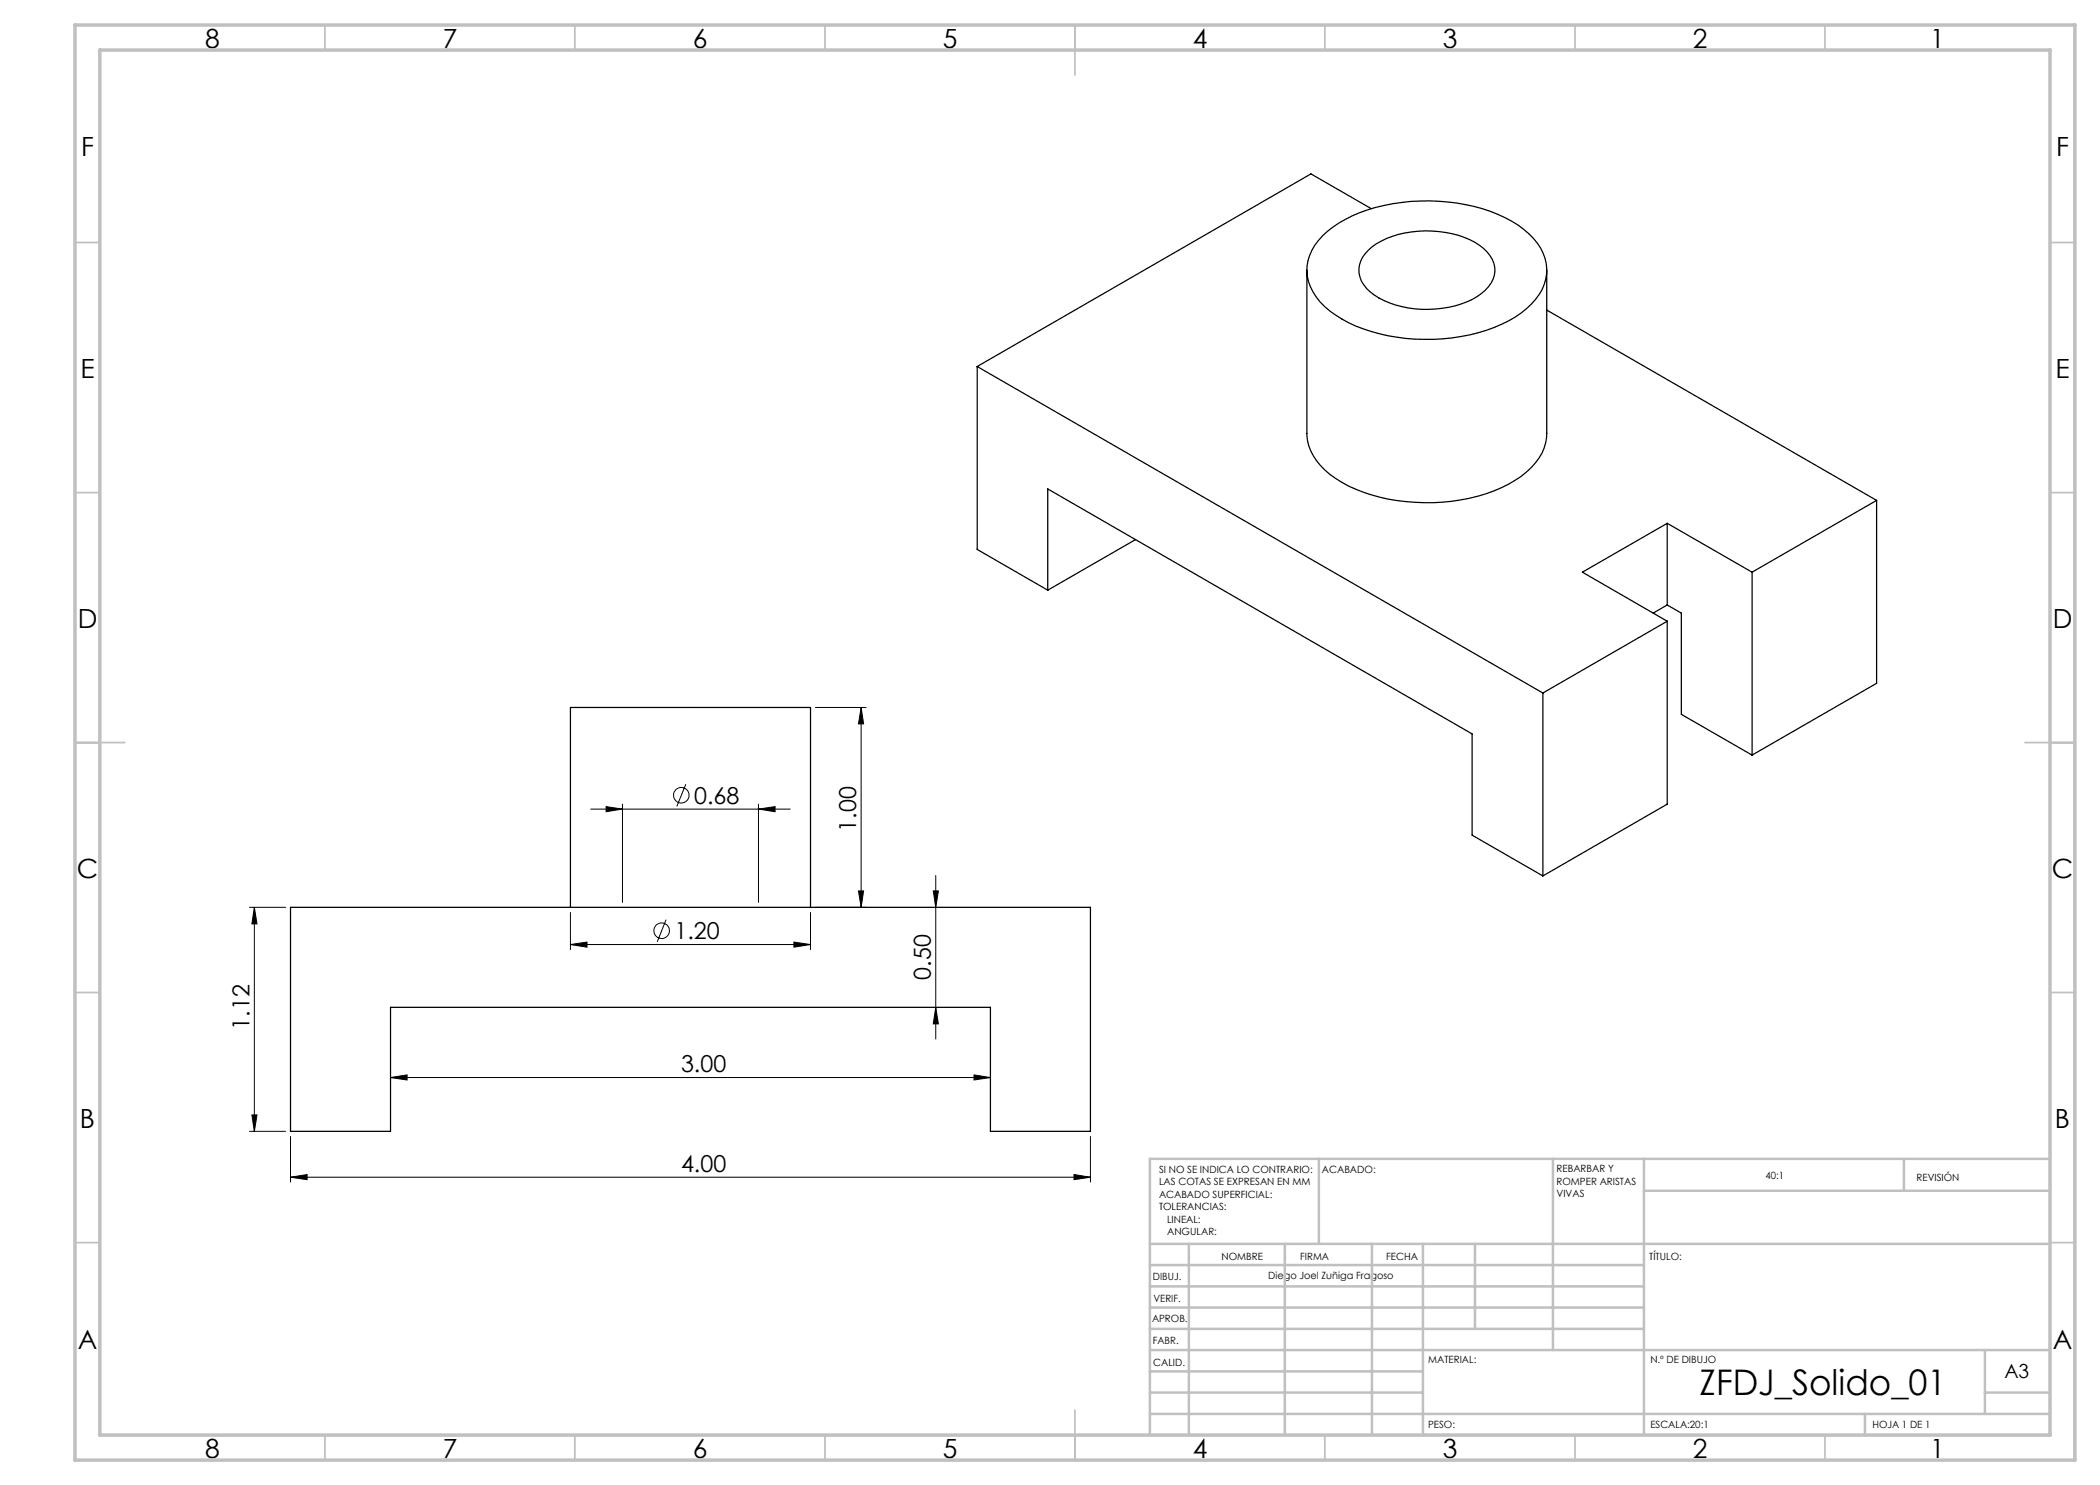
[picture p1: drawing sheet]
<svg xmlns="http://www.w3.org/2000/svg" width="420mm" height="297mm" viewBox="0 0 420 297" stroke-linecap="round" stroke-linejoin="round" font-family="sans-serif">
<g fill="none" stroke="#000" stroke-width=".25">
<path d="M261.4 54v32.7a11.2 11.2 0 0 0 5.8 9 32.8 32.8 0 0 0 17.7 4.8 33 33 0 0 0 19.3-5.2 11.1 11.1 0 0 0 5.2-8.6v-32.7M264.5 47.2a26.1 26.1 0 0 1 14.1-6.5 37.2 37.2 0 0 1 23.7 3.5 13.6 13.6 0 0 1 6.7 7.4 9.1 9.1 0 0 1-2.8 9.3 26.1 26.1 0 0 1-14 6.4 38 38 0 0 1-22.5-2.7 14.8 14.8 0 0 1-8-8.2 9.1 9.1 0 0 1 2.8-9.2zM273.6 50.1a15.7 15.7 0 0 1 10-3.9 19.6 19.6 0 0 1 12.3 2.9 5.8 5.8 0 0 1 3 5.9 8.5 8.5 0 0 1-5.5 5.4 21 21 0 0 1-18.6-1.4 5.6 5.6 0 0 1-2.7-6.8l.4-.7zM274.2 41.7l-12-6.9-66.8 38.5M195.4 73.3l113.2 65.3M195.4 73.3v36.6l14.2 8.1M309.4 62l65.9 38.1M209.6 118v-20.2l84.8 49v20.2l14.2 8.2M227.1 107.9l-17.5 10.1M333.4 104.7v16.3M333.4 104.7l17 9.7M333.4 104.7l-16.9 9.7 16.9 9.8"/>
<path d="M350.4 114.4v36.6M375.3 100.1l-24.9 14.3M375.3 100.1v36.6l-24.9 14.3M308.6 138.6v36.6M333.4 124.2v36.6l-24.8 14.4M333.4 124.2l-24.8 14.4M333.4 121l2.9 1.6v20.3l14.1 8.1M333.4 121l-2.8 1.6M58.1 181.5h160v44.8h-20v-24.8h-120v24.8h-20zM114.1 181.5v-40h48v40"/>
</g>
<g fill="none" stroke="#000" stroke-width=".2">
<path d="M137.2 156.8l-1.8 4.5M163.1 141.5h10.1M172.2 141.5v40M172.2 141.5l.5 3.3h-1zM118.1 161.8h39.9M121.2 161.3l3.3 .5-3.3 .5zM124.5 160.8v19.7M151.7 161.8l3.3-.5v1zM151.7 160.8v19.7M171.7 178.2h1l-.5 3.3zM186.7 178.2h1l-.6 3.3zM187.1 175.1v32.7"/>
<path d="M49.9 181.5h7.2M50.9 181.5v44.8M50.9 181.5l.5 3.3h-1zM114.1 188.9l3.3-.5v1zM114.1 182.5v7.4M114.1 188.9h48M133.2 183.9l-1.8 4.5M158.8 188.4l3.3 .5-3.3 .5zM162.1 182.5v7.4M163.1 181.5h10.1M78.1 215.5l3.3-.5v1zM78.1 215.5h120"/>
<path d="M187.1 201.5l.6 3.3h-1zM194.8 215l3.3 .5-3.3 .5zM49.9 226.3h7.2M50.4 223h1l-.5 3.3zM58.1 235.4l3.3-.5v1zM58.1 227.3v9.1M58.1 235.4h160M214.8 234.9l3.3 .5-3.3 .5zM218.1 227.3v9.1"/>
<circle cx="136.3" cy="159.1" r="1.55"/>
<circle cx="132.3" cy="186.1" r="1.55"/>
</g>
<g fill="none" stroke="#c0c0c0" stroke-width=".35">
<path d="M65 5v5M115 5v5M165 5v5M215 5v10M265 5v5M315 5v5M365 5v5M15 48.5h5M410 48.5h5M15 98.5h5M410 98.5h5M15 148.5h10"/>
<path d="M405 148.5h10M15 198.5h5M410 198.5h5M15 248.5h5M410 248.5h5M65 287v5M115 287v5M165 287v5M215 282v10M265 287v5M315 287v5M365 287v5"/>
</g>
<g fill="none" stroke="#c0c0c0" stroke-width=".5">
<path d="M263.8 231.8v17M310.6 231.8v38.2M328.8 231.8v55.2M328.8 238.2h81.2M380.8 231.8v6.4M410 231.8h-180v55.2M230 248.8h180M230 257.3h98.8M230 253h98.8M237.8 248.8v38.2M257 248.8v38.2M274.4 248.8v38.2"/>
<path d="M284.6 248.8v38.2M295 248.8v17M230 265.8h98.8M230 261.5h98.8M230 278.5h54.6M230 274.3h54.6M230 270h180M397 278.5h13M397 270v12.8M230 282.8h180M373 282.8v4.2"/>
</g>
<path d="M15 5h400v287h-400zM20 10h390v277h-390z" fill="none" stroke="#c0c0c0" stroke-width=".7"/>
<g fill="#000">
<path d="M50.9 181.5l.5 3.3h-1zM50.4 223h1l-.5 3.3zM186.7 178.2h1l-.6 3.3zM187.1 201.5l.6 3.3h-1z"/>
<path d="M114.1 188.9l3.3-.5v1zM158.8 188.4l3.3 .5-3.3 .5zM58.1 235.4l3.3-.5v1zM214.8 234.9l3.3 .5-3.3 .5zM121.2 161.3l3.3 .5-3.3 .5zM151.7 161.8l3.3-.5v1z"/>
<path d="M171.7 178.2h1l-.5 3.3zM172.2 141.5l.5 3.3h-1z"/>
<path d="M78.1 215.5l3.3-.5v1zM194.8 215l3.3 .5-3.3 .5z"/>
</g>
<text font-size="7.1" x="339.9" y="279">ZFDJ_Solido_01</text>
<g font-size="5.3">
<text x="41" y="9.5">8</text>
<text x="88.5" y="9.5">7</text>
<text x="138.5" y="9.5">6</text>
<text x="188.5" y="9.5">5</text>
<text x="238.5" y="9.5">4</text>
<text x="288.5" y="9.5">3</text>
<text x="338.5" y="9.5">2</text>
<text x="386" y="9.5">1</text>
<text x="16.2" y="31.3">F</text>
<text x="411.2" y="31.3">F</text>
<text x="16.1" y="75.5">E</text>
<text x="411.1" y="75.5">E</text>
<text x="15.5" y="125.5">D</text>
<text x="410.5" y="125.5">D</text>
<text x="15.4" y="175.5">C</text>
<text x="410.4" y="175.5">C</text>
<text x="16" y="225.5">B</text>
<text x="411" y="225.5">B</text>
<text x="15.5" y="269.8">A</text>
<text x="410.5" y="269.8">A</text>
<text x="41" y="291.5">8</text>
<text x="88.5" y="291.5">7</text>
<text x="138.5" y="291.5">6</text>
<text x="188.5" y="291.5">5</text>
<text x="238.5" y="291.5">4</text>
<text x="288.5" y="291.5">3</text>
<text x="338.5" y="291.5">2</text>
<text x="386" y="291.5">1</text>
</g>
<g font-size="4.7">
<text x="138.8" y="160.7">0.68</text>
<text x="171.2" y="166.3" transform="rotate(-90 171.2 166.3)">1.00</text>
<text x="134.9" y="187.8">1.20</text>
<text x="186.2" y="195.9" transform="rotate(-90 186.2 195.9)">0.50</text>
<text x="49.9" y="206" transform="rotate(-90 49.9 206)">1.12</text>
<text x="136.2" y="214.5">3.00</text>
<text x="136.2" y="234.4">4.00</text>
</g>
<text font-size="3.9" x="400.9" y="275.5">A3</text>
<g font-size="2">
<text x="231.8" y="234.6">SI NO SE INDICA LO CONTRARIO:</text>
<text x="231.8" y="237.1">LAS COTAS SE EXPRESAN EN MM</text>
<text x="231.8" y="239.6">ACABADO SUPERFICIAL:</text>
<text x="264.4" y="234.6">ACABADO:</text>
<text x="311.3" y="234.5">REBARBAR Y</text>
<text x="311.3" y="237">ROMPER ARISTAS</text>
<text x="311.3" y="239.5">VIVAS</text>
<text x="353.1" y="235.8">40:1</text>
<text x="383.3" y="236.2">REVISIÓN</text>
<text x="231.8" y="242.1">TOLERANCIAS:</text>
<text x="233.4" y="244.6">LINEAL:</text>
<text x="233.4" y="247.1">ANGULAR:</text>
<text x="244.3" y="252">NOMBRE</text>
<text x="260" y="251.9">FIRMA</text>
<text x="277.2" y="251.9">FECHA</text>
<text x="329.9" y="251.9">TÍTULO:</text>
<text x="230.6" y="256.1">DIBUJ.</text>
<text x="253.7" y="255.9">Diego Joel Zuñiga Fragoso</text>
<text x="230.7" y="260.3">VERIF.</text>
<text x="230.4" y="264.4">APROB.</text>
<text x="230.5" y="268.8">FABR.</text>
<text x="230.7" y="273.1">CALID.</text>
<text x="285.6" y="272.5">MATERIAL:</text>
<text x="330.1" y="272.5">N.º DE DIBUJO</text>
<text x="285.6" y="285.5">PESO:</text>
<text x="330.1" y="285.6">ESCALA:20:1</text>
<text x="374.5" y="285.6">HOJA 1 DE 1</text>
</g>
</svg>
